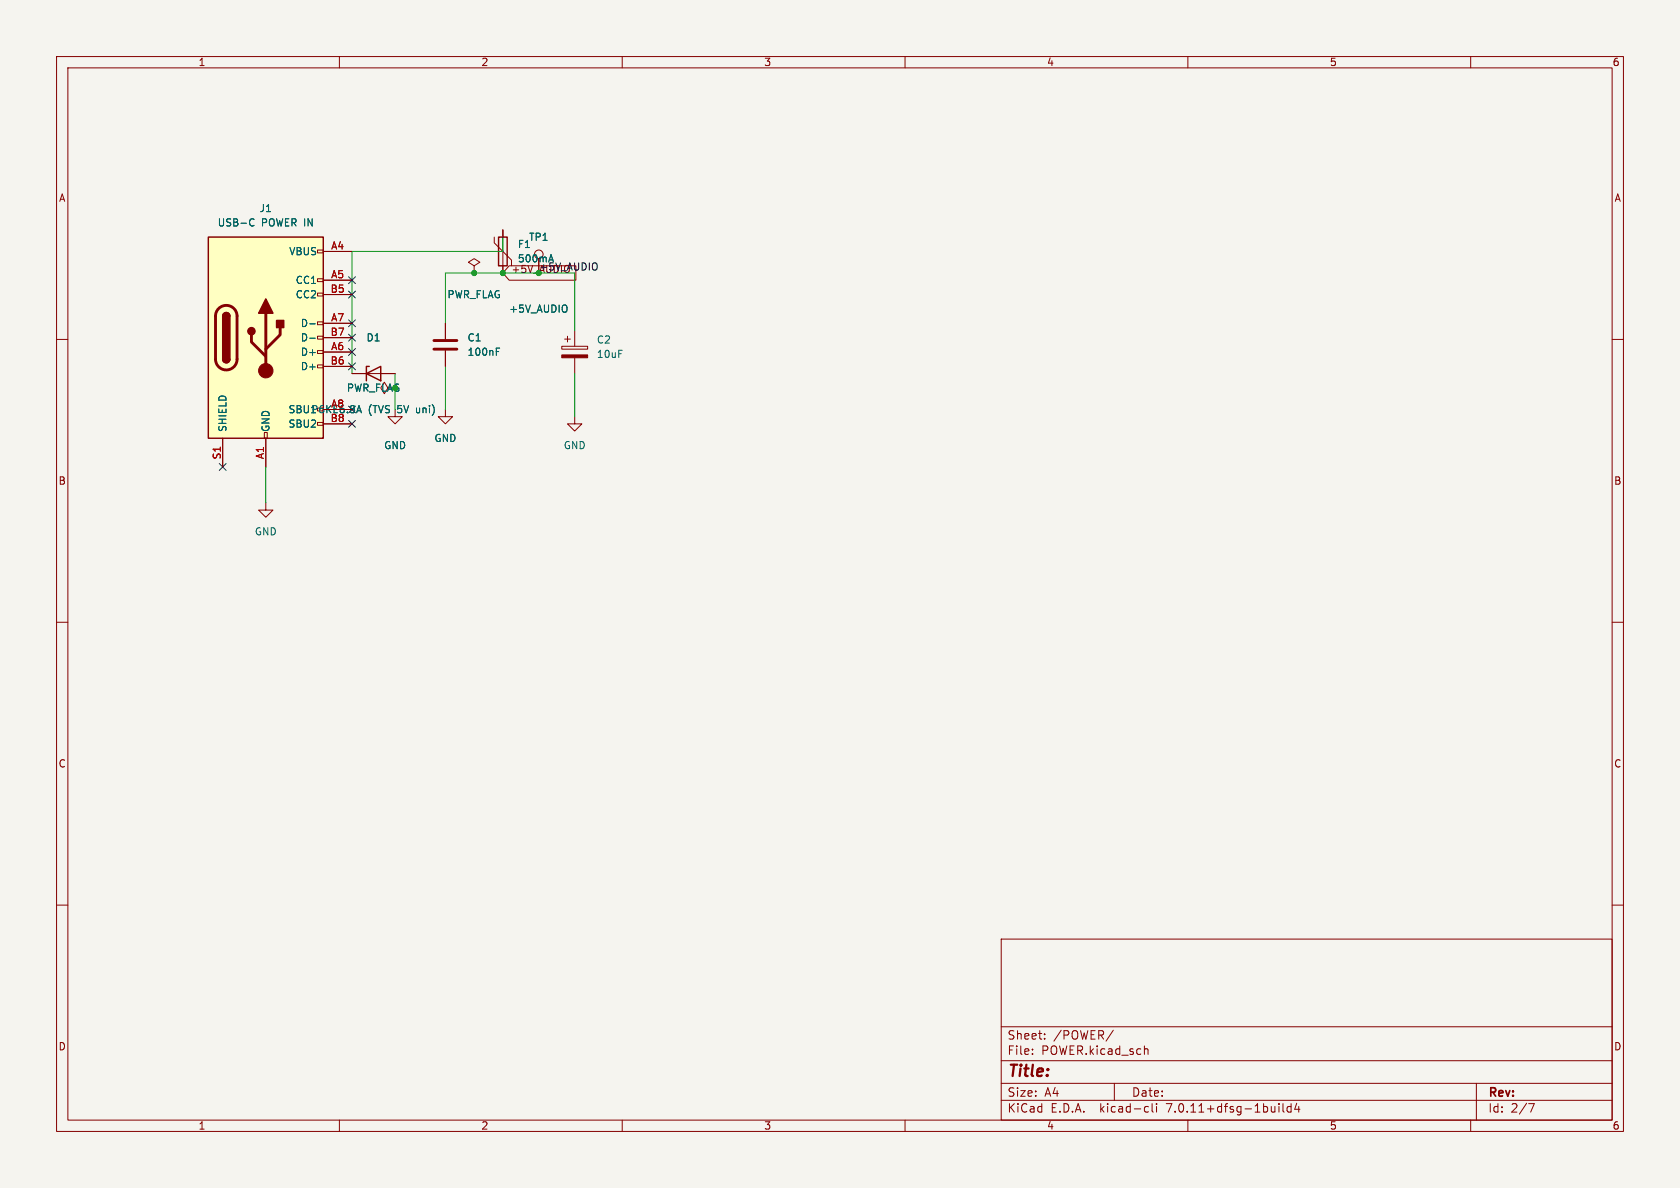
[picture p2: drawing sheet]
(kicad_sch (version 20230121) (generator eeschema)

 (paper "A4")

 (lib_symbols
  (symbol "Connector:TestPoint" (pin_numbers hide) (pin_names (offset 0.762) hide) (in_bom yes) (on_board yes)
   (property "Reference" "TP" (at 0 6.858 0) (effects (font (size 1.27 1.27))))
   (property "Value" "TestPoint" (at 0 5.08 0) (effects (font (size 1.27 1.27))))
   (property "Footprint" "" (at 5.08 0 0) (effects (font (size 1.27 1.27)) hide))
   (property "Datasheet" "~" (at 5.08 0 0) (effects (font (size 1.27 1.27)) hide))
   (symbol "TestPoint_0_1"
    (circle (center 0 3.302) (radius 0.762) (stroke (width 0) (type default)) (fill (type none))))
   (symbol "TestPoint_1_1"
    (pin passive line (at 0 0 90) (length 2.54) (name "1" (effects (font (size 1.27 1.27)))) (number "1" (effects (font (size 1.27 1.27)))))))
  (symbol "Connector:USB_C_Receptacle_USB2.0_16P" (pin_names (offset 1.016)) (in_bom yes) (on_board yes)
   (property "Reference" "J" (at 0 22.225 0) (effects (font (size 1.27 1.27))))
   (property "Value" "USB_C_Receptacle_USB2.0_16P" (at 0 19.685 0) (effects (font (size 1.27 1.27))))
   (property "Footprint" "" (at 3.81 0 0) (effects (font (size 1.27 1.27)) hide))
   (property "Datasheet" "https://www.usb.org/sites/default/files/documents/usb_type-c.zip" (at 3.81 0 0) (effects (font (size 1.27 1.27)) hide))
   (symbol "USB_C_Receptacle_USB2.0_16P_0_0"
    (rectangle (start -0.254 -17.78) (end 0.254 -16.764) (stroke (width 0) (type default)) (fill (type none)))
    (rectangle (start 10.16 -14.986) (end 9.144 -15.494) (stroke (width 0) (type default)) (fill (type none)))
    (rectangle (start 10.16 -12.446) (end 9.144 -12.954) (stroke (width 0) (type default)) (fill (type none)))
    (rectangle (start 10.16 -4.826) (end 9.144 -5.334) (stroke (width 0) (type default)) (fill (type none)))
    (rectangle (start 10.16 -2.286) (end 9.144 -2.794) (stroke (width 0) (type default)) (fill (type none)))
    (rectangle (start 10.16 0.254) (end 9.144 -0.254) (stroke (width 0) (type default)) (fill (type none)))
    (rectangle (start 10.16 2.794) (end 9.144 2.286) (stroke (width 0) (type default)) (fill (type none)))
    (rectangle (start 10.16 7.874) (end 9.144 7.366) (stroke (width 0) (type default)) (fill (type none)))
    (rectangle (start 10.16 10.414) (end 9.144 9.906) (stroke (width 0) (type default)) (fill (type none)))
    (rectangle (start 10.16 15.494) (end 9.144 14.986) (stroke (width 0) (type default)) (fill (type none))))
   (symbol "USB_C_Receptacle_USB2.0_16P_0_1"
    (rectangle (start -10.16 17.78) (end 10.16 -17.78) (stroke (width 0.254) (type default)) (fill (type background)))
    (arc (start -8.89 -3.81) (mid -6.985 -5.7067) (end -5.08 -3.81) (stroke (width 0.508) (type default)) (fill (type none)))
    (arc (start -7.62 -3.81) (mid -6.985 -4.4423) (end -6.35 -3.81) (stroke (width 0.254) (type default)) (fill (type none)))
    (arc (start -7.62 -3.81) (mid -6.985 -4.4423) (end -6.35 -3.81) (stroke (width 0.254) (type default)) (fill (type outline)))
    (rectangle (start -7.62 -3.81) (end -6.35 3.81) (stroke (width 0.254) (type default)) (fill (type outline)))
    (arc (start -6.35 3.81) (mid -6.985 4.4423) (end -7.62 3.81) (stroke (width 0.254) (type default)) (fill (type none)))
    (arc (start -6.35 3.81) (mid -6.985 4.4423) (end -7.62 3.81) (stroke (width 0.254) (type default)) (fill (type outline)))
    (arc (start -5.08 3.81) (mid -6.985 5.7067) (end -8.89 3.81) (stroke (width 0.508) (type default)) (fill (type none)))
    (circle (center -2.54 1.143) (radius 0.635) (stroke (width 0.254) (type default)) (fill (type outline)))
    (circle (center 0 -5.842) (radius 1.27) (stroke (width 0) (type default)) (fill (type outline)))
    (polyline (pts (xy -8.89 -3.81) (xy -8.89 3.81)) (stroke (width 0.508) (type default)) (fill (type none)))
    (polyline (pts (xy -5.08 3.81) (xy -5.08 -3.81)) (stroke (width 0.508) (type default)) (fill (type none)))
    (polyline (pts (xy 0 -5.842) (xy 0 4.318)) (stroke (width 0.508) (type default)) (fill (type none)))
    (polyline (pts (xy 0 -3.302) (xy -2.54 -0.762) (xy -2.54 0.508)) (stroke (width 0.508) (type default)) (fill (type none)))
    (polyline (pts (xy 0 -2.032) (xy 2.54 0.508) (xy 2.54 1.778)) (stroke (width 0.508) (type default)) (fill (type none)))
    (polyline (pts (xy -1.27 4.318) (xy 0 6.858) (xy 1.27 4.318) (xy -1.27 4.318)) (stroke (width 0.254) (type default)) (fill (type outline)))
    (rectangle (start 1.905 1.778) (end 3.175 3.048) (stroke (width 0.254) (type default)) (fill (type outline))))
   (symbol "USB_C_Receptacle_USB2.0_16P_1_1"
    (pin passive line (at 0 -22.86 90) (length 5.08) (name "GND" (effects (font (size 1.27 1.27)))) (number "A1" (effects (font (size 1.27 1.27)))))
    (pin passive line (at 0 -22.86 90) (length 5.08) hide (name "GND" (effects (font (size 1.27 1.27)))) (number "A12" (effects (font (size 1.27 1.27)))))
    (pin passive line (at 15.24 15.24 180) (length 5.08) (name "VBUS" (effects (font (size 1.27 1.27)))) (number "A4" (effects (font (size 1.27 1.27)))))
    (pin bidirectional line (at 15.24 10.16 180) (length 5.08) (name "CC1" (effects (font (size 1.27 1.27)))) (number "A5" (effects (font (size 1.27 1.27)))))
    (pin bidirectional line (at 15.24 -2.54 180) (length 5.08) (name "D+" (effects (font (size 1.27 1.27)))) (number "A6" (effects (font (size 1.27 1.27)))))
    (pin bidirectional line (at 15.24 2.54 180) (length 5.08) (name "D-" (effects (font (size 1.27 1.27)))) (number "A7" (effects (font (size 1.27 1.27)))))
    (pin bidirectional line (at 15.24 -12.7 180) (length 5.08) (name "SBU1" (effects (font (size 1.27 1.27)))) (number "A8" (effects (font (size 1.27 1.27)))))
    (pin passive line (at 15.24 15.24 180) (length 5.08) hide (name "VBUS" (effects (font (size 1.27 1.27)))) (number "A9" (effects (font (size 1.27 1.27)))))
    (pin passive line (at 0 -22.86 90) (length 5.08) hide (name "GND" (effects (font (size 1.27 1.27)))) (number "B1" (effects (font (size 1.27 1.27)))))
    (pin passive line (at 0 -22.86 90) (length 5.08) hide (name "GND" (effects (font (size 1.27 1.27)))) (number "B12" (effects (font (size 1.27 1.27)))))
    (pin passive line (at 15.24 15.24 180) (length 5.08) hide (name "VBUS" (effects (font (size 1.27 1.27)))) (number "B4" (effects (font (size 1.27 1.27)))))
    (pin bidirectional line (at 15.24 7.62 180) (length 5.08) (name "CC2" (effects (font (size 1.27 1.27)))) (number "B5" (effects (font (size 1.27 1.27)))))
    (pin bidirectional line (at 15.24 -5.08 180) (length 5.08) (name "D+" (effects (font (size 1.27 1.27)))) (number "B6" (effects (font (size 1.27 1.27)))))
    (pin bidirectional line (at 15.24 0 180) (length 5.08) (name "D-" (effects (font (size 1.27 1.27)))) (number "B7" (effects (font (size 1.27 1.27)))))
    (pin bidirectional line (at 15.24 -15.24 180) (length 5.08) (name "SBU2" (effects (font (size 1.27 1.27)))) (number "B8" (effects (font (size 1.27 1.27)))))
    (pin passive line (at 15.24 15.24 180) (length 5.08) hide (name "VBUS" (effects (font (size 1.27 1.27)))) (number "B9" (effects (font (size 1.27 1.27)))))
    (pin passive line (at -7.62 -22.86 90) (length 5.08) (name "SHIELD" (effects (font (size 1.27 1.27)))) (number "S1" (effects (font (size 1.27 1.27)))))))
  (symbol "Device:C" (pin_numbers hide) (pin_names (offset 0.254)) (in_bom yes) (on_board yes)
   (property "Reference" "C" (at 0.635 2.54 0) (effects (font (size 1.27 1.27)) (justify left)))
   (property "Value" "C" (at 0.635 -2.54 0) (effects (font (size 1.27 1.27)) (justify left)))
   (property "Footprint" "" (at 0.9652 -3.81 0) (effects (font (size 1.27 1.27)) hide))
   (property "Datasheet" "~" (at 0 0 0) (effects (font (size 1.27 1.27)) hide))
   (symbol "C_0_1"
    (polyline (pts (xy -2.032 -0.762) (xy 2.032 -0.762)) (stroke (width 0.508) (type default)) (fill (type none)))
    (polyline (pts (xy -2.032 0.762) (xy 2.032 0.762)) (stroke (width 0.508) (type default)) (fill (type none))))
   (symbol "C_1_1"
    (pin passive line (at 0 3.81 270) (length 2.794) (name "~" (effects (font (size 1.27 1.27)))) (number "1" (effects (font (size 1.27 1.27)))))
    (pin passive line (at 0 -3.81 90) (length 2.794) (name "~" (effects (font (size 1.27 1.27)))) (number "2" (effects (font (size 1.27 1.27)))))))
  (symbol "Device:C_Polarized" (pin_numbers hide) (pin_names (offset 0.254)) (in_bom yes) (on_board yes)
   (property "Reference" "C" (at 0.635 2.54 0) (effects (font (size 1.27 1.27)) (justify left)))
   (property "Value" "C_Polarized" (at 0.635 -2.54 0) (effects (font (size 1.27 1.27)) (justify left)))
   (property "Footprint" "" (at 0.9652 -3.81 0) (effects (font (size 1.27 1.27)) hide))
   (property "Datasheet" "~" (at 0 0 0) (effects (font (size 1.27 1.27)) hide))
   (symbol "C_Polarized_0_1"
    (rectangle (start -2.286 0.508) (end 2.286 1.016) (stroke (width 0) (type default)) (fill (type none)))
    (polyline (pts (xy -1.778 2.286) (xy -0.762 2.286)) (stroke (width 0) (type default)) (fill (type none)))
    (polyline (pts (xy -1.27 2.794) (xy -1.27 1.778)) (stroke (width 0) (type default)) (fill (type none)))
    (rectangle (start 2.286 -0.508) (end -2.286 -1.016) (stroke (width 0) (type default)) (fill (type outline))))
   (symbol "C_Polarized_1_1"
    (pin passive line (at 0 3.81 270) (length 2.794) (name "~" (effects (font (size 1.27 1.27)))) (number "1" (effects (font (size 1.27 1.27)))))
    (pin passive line (at 0 -3.81 90) (length 2.794) (name "~" (effects (font (size 1.27 1.27)))) (number "2" (effects (font (size 1.27 1.27)))))))
  (symbol "Device:Polyfuse" (pin_numbers hide) (pin_names (offset 0)) (in_bom yes) (on_board yes)
   (property "Reference" "F" (at -2.54 0 90) (effects (font (size 1.27 1.27))))
   (property "Value" "Polyfuse" (at 2.54 0 90) (effects (font (size 1.27 1.27))))
   (property "Footprint" "" (at 1.27 -5.08 0) (effects (font (size 1.27 1.27)) (justify left) hide))
   (property "Datasheet" "~" (at 0 0 0) (effects (font (size 1.27 1.27)) hide))
   (symbol "Polyfuse_0_1"
    (rectangle (start -0.762 2.54) (end 0.762 -2.54) (stroke (width 0.254) (type default)) (fill (type none)))
    (polyline (pts (xy 0 2.54) (xy 0 -2.54)) (stroke (width 0) (type default)) (fill (type none)))
    (polyline (pts (xy -1.524 2.54) (xy -1.524 1.524) (xy 1.524 -1.524) (xy 1.524 -2.54)) (stroke (width 0) (type default)) (fill (type none))))
   (symbol "Polyfuse_1_1"
    (pin passive line (at 0 3.81 270) (length 1.27) (name "~" (effects (font (size 1.27 1.27)))) (number "1" (effects (font (size 1.27 1.27)))))
    (pin passive line (at 0 -3.81 90) (length 1.27) (name "~" (effects (font (size 1.27 1.27)))) (number "2" (effects (font (size 1.27 1.27)))))))
  (symbol "Diode:ZPYxx" (pin_numbers hide) (pin_names hide) (in_bom yes) (on_board yes)
   (property "Reference" "D" (at 0 2.54 0) (effects (font (size 1.27 1.27))))
   (property "Value" "ZPYxx" (at 0 -2.54 0) (effects (font (size 1.27 1.27))))
   (property "Footprint" "Diode_THT:D_DO-41_SOD81_P10.16mm_Horizontal" (at 0 -4.445 0) (effects (font (size 1.27 1.27)) hide))
   (property "Datasheet" "http://www.vishay.com/docs/85790/zpy3v9.pdf" (at 0 0 0) (effects (font (size 1.27 1.27)) hide))
   (symbol "ZPYxx_0_1"
    (polyline (pts (xy 1.27 0) (xy -1.27 0)) (stroke (width 0) (type default)) (fill (type none)))
    (polyline (pts (xy -1.27 -1.27) (xy -1.27 1.27) (xy -0.762 1.27)) (stroke (width 0.254) (type default)) (fill (type none)))
    (polyline (pts (xy 1.27 -1.27) (xy 1.27 1.27) (xy -1.27 0) (xy 1.27 -1.27)) (stroke (width 0.254) (type default)) (fill (type none))))
   (symbol "ZPYxx_1_1"
    (pin passive line (at -3.81 0 0) (length 2.54) (name "K" (effects (font (size 1.27 1.27)))) (number "1" (effects (font (size 1.27 1.27)))))
    (pin passive line (at 3.81 0 180) (length 2.54) (name "A" (effects (font (size 1.27 1.27)))) (number "2" (effects (font (size 1.27 1.27)))))))
  (symbol "power:GND" (power) (pin_names (offset 0)) (in_bom yes) (on_board yes)
   (property "Reference" "#PWR" (at 0 -6.35 0) (effects (font (size 1.27 1.27)) hide))
   (property "Value" "GND" (at 0 -3.81 0) (effects (font (size 1.27 1.27))))
   (property "Footprint" "" (at 0 0 0) (effects (font (size 1.27 1.27)) hide))
   (property "Datasheet" "" (at 0 0 0) (effects (font (size 1.27 1.27)) hide))
   (symbol "GND_0_1"
    (polyline (pts (xy 0 0) (xy 0 -1.27) (xy 1.27 -1.27) (xy 0 -2.54) (xy -1.27 -1.27) (xy 0 -1.27)) (stroke (width 0) (type default)) (fill (type none))))
   (symbol "GND_1_1"
    (pin power_in line (at 0 0 270) (length 0) hide (name "GND" (effects (font (size 1.27 1.27)))) (number "1" (effects (font (size 1.27 1.27)))))))
  (symbol "power:PWR_FLAG" (power) (pin_numbers hide) (pin_names (offset 0) hide) (in_bom yes) (on_board yes)
   (property "Reference" "#FLG" (at 0 1.905 0) (effects (font (size 1.27 1.27)) hide))
   (property "Value" "PWR_FLAG" (at 0 3.81 0) (effects (font (size 1.27 1.27))))
   (property "Footprint" "" (at 0 0 0) (effects (font (size 1.27 1.27)) hide))
   (property "Datasheet" "~" (at 0 0 0) (effects (font (size 1.27 1.27)) hide))
   (symbol "PWR_FLAG_0_0"
    (pin power_out line (at 0 0 90) (length 0) (name "pwr" (effects (font (size 1.27 1.27)))) (number "1" (effects (font (size 1.27 1.27))))))
   (symbol "PWR_FLAG_0_1"
    (polyline (pts (xy 0 0) (xy 0 1.27) (xy -1.016 1.905) (xy 0 2.54) (xy 1.016 1.905) (xy 0 1.27)) (stroke (width 0) (type default)) (fill (type none))))))

 (junction (at 88.9 48.26) (diameter 0) (color 0 0 0 0))

 (wire (pts (xy 62.23 44.45) (xy 62.23 66.04)) (stroke (width 0) (type default)))
 (junction (at 95.25 48.26) (diameter 0) (color 0 0 0 0))
 (junction (at 83.82 48.26) (diameter 0) (color 0 0 0 0))
 (junction (at 69.85 68.58) (diameter 0) (color 0 0 0 0))
 (no_connect (at 62.23 49.53))
 (no_connect (at 62.23 52.07))
 (no_connect (at 62.23 57.15))
 (no_connect (at 62.23 59.69))
 (no_connect (at 62.23 62.23))
 (no_connect (at 62.23 64.77))
 (no_connect (at 62.23 72.39))
 (no_connect (at 62.23 74.93))
 (no_connect (at 39.37 82.55))
 (symbol (lib_id "power:PWR_FLAG") (at 83.82 48.26 0) (unit 1) (in_bom yes) (on_board yes) (dnp no)
  (property "Reference" "#FLG01" (at 83.82 50.165 0) (effects (font (size 1.27 1.27)) hide))
  (property "Value" "PWR_FLAG" (at 83.82 52.07 0) (effects (font (size 1.27 1.27))))
  (property "Footprint" "" (at 83.82 48.26 0) (effects (font (size 1.27 1.27)) hide))
  (property "Datasheet" "~" (at 83.82 48.26 0) (effects (font (size 1.27 1.27)) hide)))
 (symbol (lib_id "power:PWR_FLAG") (at 69.85 68.58 90) (unit 1) (in_bom yes) (on_board yes) (dnp no)
  (property "Reference" "#FLG02" (at 67.945 68.58 90) (effects (font (size 1.27 1.27)) hide))
  (property "Value" "PWR_FLAG" (at 66.04 68.58 90) (effects (font (size 1.27 1.27))))
  (property "Footprint" "" (at 69.85 68.58 90) (effects (font (size 1.27 1.27)) hide))
  (property "Datasheet" "~" (at 69.85 68.58 90) (effects (font (size 1.27 1.27)) hide)))
 (wire (pts (xy 88.9 48.26) (xy 101.6 48.26)) (stroke (width 0) (type default)))
 (wire (pts (xy 88.9 48.26) (xy 78.74 48.26)) (stroke (width 0) (type default)))
 (wire (pts (xy 78.74 48.26) (xy 78.74 57.15)) (stroke (width 0) (type default)))
 (wire (pts (xy 78.74 64.77) (xy 78.74 72.39)) (stroke (width 0) (type default)))
 (wire (pts (xy 69.85 66.04) (xy 69.85 72.39)) (stroke (width 0) (type default)))
 (wire (pts (xy 101.6 66.04) (xy 101.6 73.66)) (stroke (width 0) (type default)))
 (wire (pts (xy 46.99 82.55) (xy 46.99 88.9)) (stroke (width 0) (type default)))
 (wire (pts (xy 88.9 44.45) (xy 88.9 40.64)) (stroke (width 0) (type default)))
 (wire (pts (xy 101.6 48.26) (xy 101.6 58.42)) (stroke (width 0) (type default)))
 (wire (pts (xy 62.23 44.45) (xy 88.9 44.45)) (stroke (width 0) (type default)))

 (global_label "+5V_AUDIO" (shape input) (at 88.9 48.26 0) (effects (font (size 1.27 1.27)) (justify left bottom))
  (property "Intersheetrefs" "${INTERSHEET_REFS}" (at 88.9 48.26 0) (effects (font (size 1.27 1.27)) hide)))

 (label "+5V_AUDIO" (at 95.25 48.26 0) (effects (font (size 1.27 1.27)) (justify left bottom)))
 (symbol (lib_id "Connector:TestPoint") (at 95.25 48.26 0) (unit 1) (in_bom yes) (on_board yes) (dnp no)
  (property "Reference" "TP1" (at 95.25 41.91 0) (effects (font (size 1.27 1.27))))
  (property "Value" "+5V_AUDIO" (at 95.25 54.61 0) (effects (font (size 1.27 1.27))))
  (property "Footprint" "TestPoint:TestPoint_THTPad_D1.5mm_Drill0.7mm" (at 95.25 48.26 0) (effects (font (size 1.27 1.27)) hide))
  (property "Datasheet" "" (at 95.25 48.26 0) (effects (font (size 1.27 1.27)) hide)) (pin "1"))

 (symbol (lib_id "Device:C") (at 78.74 60.96 0) (unit 1) (in_bom yes) (on_board yes) (dnp no) (fields_autoplaced)
  (property "Reference" "C1" (at 82.55 59.69 0) (effects (font (size 1.27 1.27)) (justify left)))
  (property "Value" "100nF" (at 82.55 62.23 0) (effects (font (size 1.27 1.27)) (justify left)))
  (property "Footprint" "Capacitor_THT:C_Disc_D5.0mm_W2.5mm_P5.00mm" (at 79.7052 64.77 0) (effects (font (size 1.27 1.27)) hide))
  (property "Datasheet" "~" (at 78.74 60.96 0) (effects (font (size 1.27 1.27)) hide)) (pin "1") (pin "2"))

 (symbol (lib_id "Connector:USB_C_Receptacle_USB2.0_16P") (at 46.99 59.69 0) (unit 1) (in_bom yes) (on_board yes) (dnp no) (fields_autoplaced)
  (property "Reference" "J1" (at 46.99 36.83 0) (effects (font (size 1.27 1.27))))
  (property "Value" "USB-C POWER IN" (at 46.99 39.37 0) (effects (font (size 1.27 1.27))))
  (property "Footprint" "Connector_USB:USB_C_Receptacle_GCT_USB4085" (at 50.8 59.69 0) (effects (font (size 1.27 1.27)) hide))
  (property "Datasheet" "https://www.usb.org/sites/default/files/documents/usb_type-c.zip" (at 50.8 59.69 0) (effects (font (size 1.27 1.27)) hide)) (pin "B5") (pin "B4") (pin "B9") (pin "S1") (pin "B6") (pin "B12") (pin "A8") (pin "A7") (pin "A6") (pin "A5") (pin "A4") (pin "A12") (pin "A1") (pin "B8") (pin "B1") (pin "A9") (pin "B7"))

 (symbol (lib_id "power:GND") (at 101.6 73.66 0) (unit 1) (in_bom yes) (on_board yes) (dnp no) (fields_autoplaced)
  (property "Reference" "#PWR02" (at 101.6 80.01 0) (effects (font (size 1.27 1.27)) hide))
  (property "Value" "GND" (at 101.6 78.74 0) (effects (font (size 1.27 1.27))))
  (property "Footprint" "" (at 101.6 73.66 0) (effects (font (size 1.27 1.27)) hide))
  (property "Datasheet" "" (at 101.6 73.66 0) (effects (font (size 1.27 1.27)) hide)) (pin "1"))

 (symbol (lib_id "power:GND") (at 69.85 72.39 0) (unit 1) (in_bom yes) (on_board yes) (dnp no)
  (property "Reference" "#PWR04" (at 69.85 66.04 0) (effects (font (size 1.27 1.27)) hide))
  (property "Value" "GND" (at 69.85 78.74 0) (effects (font (size 1.27 1.27))))
  (property "Footprint" "" (at 69.85 72.39 0) (effects (font (size 1.27 1.27)) hide))
  (property "Datasheet" "" (at 69.85 72.39 0) (effects (font (size 1.27 1.27)) hide)) (pin "1"))

 (symbol (lib_id "Diode:ZPYxx") (at 66.04 66.04 0) (unit 1) (in_bom yes) (on_board yes) (dnp no)
  (property "Reference" "D1" (at 66.04 59.69 0) (effects (font (size 1.27 1.27))))
  (property "Value" "P6KE6.8A (TVS 5V uni)" (at 66.04 72.39 0) (effects (font (size 1.27 1.27))))
  (property "Footprint" "Diode_THT:D_DO-15_P10.16mm_Horizontal" (at 66.04 66.04 0) (effects (font (size 1.27 1.27)) hide))
  (property "Datasheet" "" (at 66.04 66.04 0) (effects (font (size 1.27 1.27)) hide)) (pin "1") (pin "2"))

 (symbol (lib_id "power:GND") (at 78.74 72.39 0) (unit 1) (in_bom yes) (on_board yes) (dnp no) (fields_autoplaced)
  (property "Reference" "#PWR01" (at 78.74 78.74 0) (effects (font (size 1.27 1.27)) hide))
  (property "Value" "GND" (at 78.74 77.47 0) (effects (font (size 1.27 1.27))))
  (property "Footprint" "" (at 78.74 72.39 0) (effects (font (size 1.27 1.27)) hide))
  (property "Datasheet" "" (at 78.74 72.39 0) (effects (font (size 1.27 1.27)) hide)) (pin "1"))

 (symbol (lib_id "Device:Polyfuse") (at 88.9 44.45 0) (unit 1) (in_bom yes) (on_board yes) (dnp no) (fields_autoplaced)
  (property "Reference" "F1" (at 91.44 43.18 0) (effects (font (size 1.27 1.27)) (justify left)))
  (property "Value" "500mA" (at 91.44 45.72 0) (effects (font (size 1.27 1.27)) (justify left)))
  (property "Footprint" "Fuse:Fuse_Bourns_MF-RG500" (at 90.17 49.53 0) (effects (font (size 1.27 1.27)) (justify left) hide))
  (property "Datasheet" "~" (at 88.9 44.45 0) (effects (font (size 1.27 1.27)) hide)) (pin "1") (pin "2"))

 (symbol (lib_id "power:GND") (at 46.99 88.9 0) (unit 1) (in_bom yes) (on_board yes) (dnp no) (fields_autoplaced)
  (property "Reference" "#PWR03" (at 46.99 95.25 0) (effects (font (size 1.27 1.27)) hide))
  (property "Value" "GND" (at 46.99 93.98 0) (effects (font (size 1.27 1.27))))
  (property "Footprint" "" (at 46.99 88.9 0) (effects (font (size 1.27 1.27)) hide))
  (property "Datasheet" "" (at 46.99 88.9 0) (effects (font (size 1.27 1.27)) hide)) (pin "1"))

 (symbol (lib_id "Device:C_Polarized") (at 101.6 62.23 0) (unit 1) (in_bom yes) (on_board yes) (dnp no) (fields_autoplaced)
  (property "Reference" "C2" (at 105.41 60.071 0) (effects (font (size 1.27 1.27)) (justify left)))
  (property "Value" "10uF" (at 105.41 62.611 0) (effects (font (size 1.27 1.27)) (justify left)))
  (property "Footprint" "Capacitor_THT:CP_Radial_D5.0mm_P2.00mm" (at 102.5652 66.04 0) (effects (font (size 1.27 1.27)) hide))
  (property "Datasheet" "~" (at 101.6 62.23 0) (effects (font (size 1.27 1.27)) hide)) (pin "2") (pin "1")))
